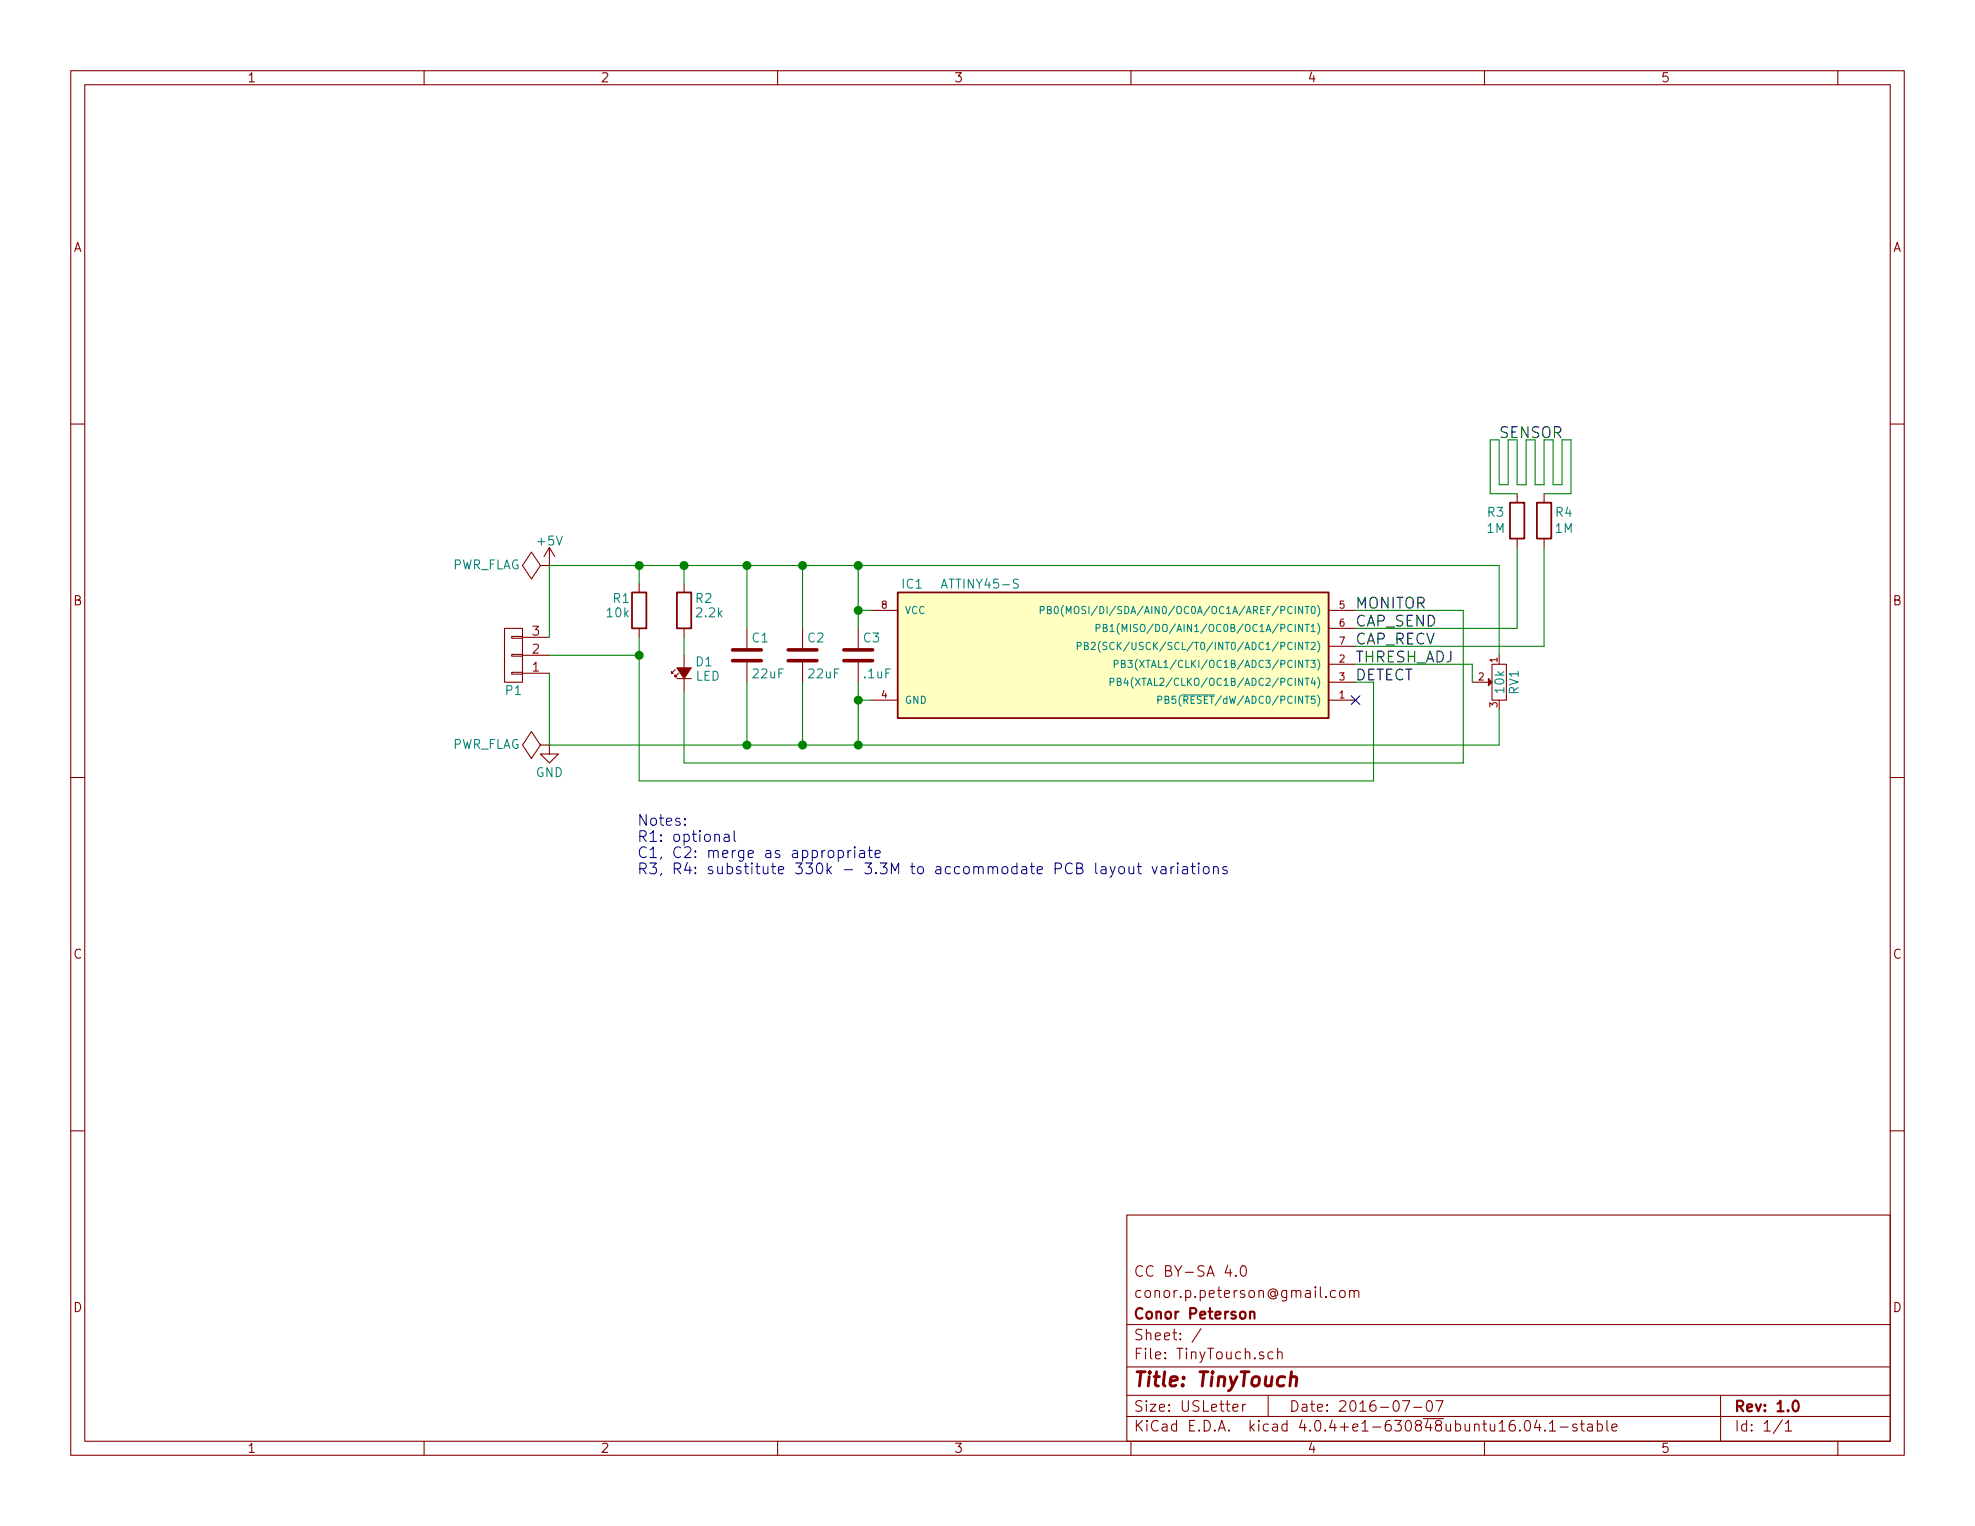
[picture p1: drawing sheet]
EESchema Schematic File Version 2
LIBS:power
LIBS:device
LIBS:transistors
LIBS:conn
LIBS:linear
LIBS:regul
LIBS:74xx
LIBS:cmos4000
LIBS:adc-dac
LIBS:memory
LIBS:xilinx
LIBS:microcontrollers
LIBS:dsp
LIBS:microchip
LIBS:analog_switches
LIBS:motorola
LIBS:texas
LIBS:intel
LIBS:audio
LIBS:interface
LIBS:digital-audio
LIBS:philips
LIBS:display
LIBS:cypress
LIBS:siliconi
LIBS:opto
LIBS:atmel
LIBS:contrib
LIBS:valves
LIBS:TinyTouch-cache
EELAYER 25 0
EELAYER END
$Descr USLetter 11000 8500
encoding utf-8
Sheet 1 1
Title "TinyTouch"
Date "2016-07-07"
Rev "1.0"
Comp "Conor Peterson"
Comment1 "conor.p.peterson@gmail.com"
Comment2 "CC BY-SA 4.0"
Comment3 ""
Comment4 ""
$EndDescr
$Comp
L CONN_01X03 P1
U 1 1
P 2860 3650
F 0 "P1" H 2860 3850 50  0000 C CNN
F 1 "CONN_01X03" V 2960 3650 50  0001 C CNN
F 2 "TT_PCBParts:CONN_1x3_DIRECTSOLDER" H 2860 3650 50  0001 C CNN
F 3 "" H 2860 3650 50  0000 C CNN
	1    2860 3650
	-1   0    0    1   
$EndComp
$Comp
L R R1
U 1 1
P 3560 3400
F 0 "R1" H 3460 3470 50  0000 C CNN
F 1 "10k" H 3440 3390 50  0000 C CNN
F 2 "Resistors_SMD:R_0805_HandSoldering" V 3490 3400 50  0001 C CNN
F 3 "" H 3560 3400 50  0000 C CNN
	1    3560 3400
	1    0    0    -1  
$EndComp
$Comp
L R R2
U 1 1
P 3810 3400
F 0 "R2" H 3920 3470 50  0000 C CNN
F 1 "2.2k" H 3950 3390 50  0000 C CNN
F 2 "Resistors_SMD:R_0805_HandSoldering" V 3740 3400 50  0001 C CNN
F 3 "" H 3810 3400 50  0000 C CNN
	1    3810 3400
	1    0    0    -1  
$EndComp
$Comp
L R R3
U 1 1
P 8450 2900
F 0 "R3" H 8330 2950 50  0000 C CNN
F 1 "1M" H 8330 2860 50  0000 C CNN
F 2 "Resistors_SMD:R_0805_HandSoldering" V 8380 2900 50  0001 C CNN
F 3 "" H 8450 2900 50  0000 C CNN
	1    8450 2900
	1    0    0    -1  
$EndComp
$Comp
L R R4
U 1 1
P 8600 2900
F 0 "R4" H 8710 2950 50  0000 C CNN
F 1 "1M" H 8710 2860 50  0000 C CNN
F 2 "Resistors_SMD:R_0805_HandSoldering" V 8530 2900 50  0001 C CNN
F 3 "" H 8600 2900 50  0000 C CNN
	1    8600 2900
	1    0    0    -1  
$EndComp
$Comp
L POT RV1
U 1 1
P 8350 3800
F 0 "RV1" H 8350 3720 50  0000 C CNN
F 1 "10k" H 8350 3800 50  0000 C CNN
F 2 "TT_PCBParts:Bourns_SMD_Trimmer" H 8350 3800 50  0001 C CNN
F 3 "" H 8350 3800 50  0000 C CNN
	1    8350 3800
	0    -1   1    0   
$EndComp
$Comp
L ATTINY45-S IC1
U 1 1
P 6200 3650
F 0 "IC1" H 7320 4050 50  0000 C CNN
F 1 "ATTINY45-S" H 6940 4050 50  0000 C CNN
F 2 "Housings_SOIC:SOIJ-8_5.3x5.3mm_Pitch1.27mm" H 6450 4050 50  0001 C CIN
F 3 "" H 6200 3650 50  0000 C CNN
	1    6200 3650
	-1   0    0    -1  
$EndComp
$Comp
L C C3
U 1 1
P 4780 3650
F 0 "C3" H 4805 3750 50  0000 L CNN
F 1 ".1uF" H 4805 3550 50  0000 L CNN
F 2 "Capacitors_SMD:C_0805_HandSoldering" H 4818 3500 50  0001 C CNN
F 3 "" H 4780 3650 50  0000 C CNN
	1    4780 3650
	1    0    0    -1  
$EndComp
$Comp
L Led_Small D1
U 1 1
P 3810 3750
F 0 "D1" V 3870 3590 50  0000 L CNN
F 1 "LED" V 3790 3550 50  0000 L CNN
F 2 "TT_PCBParts:LED_0805_HandSoldering" V 3810 3750 50  0001 C CNN
F 3 "" V 3810 3750 50  0000 C CNN
	1    3810 3750
	0    -1   -1   0   
$EndComp
Text Label 7550 3400 0    60   ~ 0
MONITOR
Text Label 7550 3500 0    60   ~ 0
CAP_SEND
Text Label 7550 3600 0    60   ~ 0
CAP_RECV
Text Label 7550 3700 0    60   ~ 0
THRESH_ADJ
Text Label 7550 3800 0    60   ~ 0
DETECT
NoConn ~ 7550 3900
Text Label 8350 2450 0    60   ~ 0
SENSOR
$Comp
L GND #PWR01
U 1 1
P 3060 4150
F 0 "#PWR01" H 3060 3900 50  0001 C CNN
F 1 "GND" H 3060 4000 50  0000 C CNN
F 2 "" H 3060 4150 50  0000 C CNN
F 3 "" H 3060 4150 50  0000 C CNN
	1    3060 4150
	1    0    0    -1  
$EndComp
$Comp
L +5V #PWR02
U 1 1
P 3060 3150
F 0 "#PWR02" H 3060 3000 50  0001 C CNN
F 1 "+5V" H 3060 3290 50  0000 C CNN
F 2 "" H 3060 3150 50  0000 C CNN
F 3 "" H 3060 3150 50  0000 C CNN
	1    3060 3150
	1    0    0    -1  
$EndComp
$Comp
L PWR_FLAG #FLG03
U 1 1
P 3060 3150
F 0 "#FLG03" H 3060 3245 50  0001 C CNN
F 1 "PWR_FLAG" V 3060 3500 50  0000 C CNN
F 2 "" H 3060 3150 50  0000 C CNN
F 3 "" H 3060 3150 50  0000 C CNN
	1    3060 3150
	0    -1   -1   0   
$EndComp
$Comp
L PWR_FLAG #FLG04
U 1 1
P 3060 4150
F 0 "#FLG04" H 3060 4245 50  0001 C CNN
F 1 "PWR_FLAG" V 3060 4500 50  0000 C CNN
F 2 "" H 3060 4150 50  0000 C CNN
F 3 "" H 3060 4150 50  0000 C CNN
	1    3060 4150
	0    -1   -1   0   
$EndComp
$Comp
L C C1
U 1 1
P 4160 3650
F 0 "C1" H 4185 3750 50  0000 L CNN
F 1 "22uF" H 4185 3550 50  0000 L CNN
F 2 "Capacitors_SMD:C_0805_HandSoldering" H 4198 3500 50  0001 C CNN
F 3 "" H 4160 3650 50  0000 C CNN
	1    4160 3650
	1    0    0    -1  
$EndComp
$Comp
L C C2
U 1 1
P 4470 3650
F 0 "C2" H 4495 3750 50  0000 L CNN
F 1 "22uF" H 4495 3550 50  0000 L CNN
F 2 "Capacitors_SMD:C_0805_HandSoldering" H 4508 3500 50  0001 C CNN
F 3 "" H 4470 3650 50  0000 C CNN
	1    4470 3650
	1    0    0    -1  
$EndComp
Wire Wire Line
	8450 2750 8300 2750
Wire Wire Line
	8300 2750 8300 2450
Wire Wire Line
	8300 2450 8350 2450
Wire Wire Line
	8350 2450 8350 2700
Wire Wire Line
	8350 2700 8400 2700
Wire Wire Line
	8400 2700 8400 2450
Wire Wire Line
	8400 2450 8450 2450
Wire Wire Line
	8450 2450 8450 2700
Wire Wire Line
	8450 2700 8500 2700
Wire Wire Line
	8500 2700 8500 2450
Wire Wire Line
	8500 2450 8550 2450
Wire Wire Line
	8550 2450 8550 2700
Wire Wire Line
	8550 2700 8600 2700
Wire Wire Line
	8600 2700 8600 2450
Wire Wire Line
	8600 2450 8650 2450
Wire Wire Line
	8650 2450 8650 2700
Wire Wire Line
	8650 2700 8700 2700
Wire Wire Line
	8700 2700 8700 2450
Wire Wire Line
	8700 2450 8750 2450
Wire Wire Line
	8750 2450 8750 2750
Wire Wire Line
	8750 2750 8600 2750
Wire Wire Line
	3060 3550 3060 3150
Wire Wire Line
	3060 3150 8350 3150
Wire Wire Line
	3560 3250 3560 3150
Connection ~ 3560 3150
Wire Wire Line
	3810 3250 3810 3150
Connection ~ 3810 3150
Wire Wire Line
	3060 3650 3560 3650
Wire Wire Line
	3560 3550 3560 4350
Wire Wire Line
	3810 3550 3810 3650
Wire Wire Line
	4160 3500 4160 3150
Connection ~ 4160 3150
Wire Wire Line
	3060 3750 3060 4150
Wire Wire Line
	3060 4150 8350 4150
Wire Wire Line
	4160 3800 4160 4150
Connection ~ 4160 4150
Wire Wire Line
	8350 3150 8350 3650
Wire Wire Line
	7550 3700 8200 3700
Wire Wire Line
	8200 3700 8200 3800
Wire Wire Line
	8350 4150 8350 3950
Wire Wire Line
	7550 3400 8150 3400
Wire Wire Line
	8150 3400 8150 4250
Wire Wire Line
	8150 4250 3810 4250
Wire Wire Line
	3810 4250 3810 3850
Wire Wire Line
	7550 3800 7650 3800
Wire Wire Line
	7650 3800 7650 4350
Wire Wire Line
	7650 4350 3560 4350
Connection ~ 3560 3650
Wire Wire Line
	7550 3500 8450 3500
Wire Wire Line
	8450 3500 8450 3050
Wire Wire Line
	7550 3600 8600 3600
Wire Wire Line
	8600 3600 8600 3050
Wire Wire Line
	4470 3800 4470 4150
Connection ~ 4470 4150
Wire Wire Line
	4470 3500 4470 3150
Connection ~ 4470 3150
Text Notes 3550 4870 0    60   ~ 0
Notes:\nR1: optional\nC1, C2: merge as appropriate\nR3, R4: substitute 330k - 3.3M to accommodate PCB layout variations
Wire Wire Line
	4780 3500 4780 3150
Connection ~ 4780 3150
Wire Wire Line
	4780 3800 4780 4150
Connection ~ 4780 4150
Wire Wire Line
	4850 3900 4780 3900
Connection ~ 4780 3900
Wire Wire Line
	4850 3400 4780 3400
Connection ~ 4780 3400
$EndSCHEMATC
